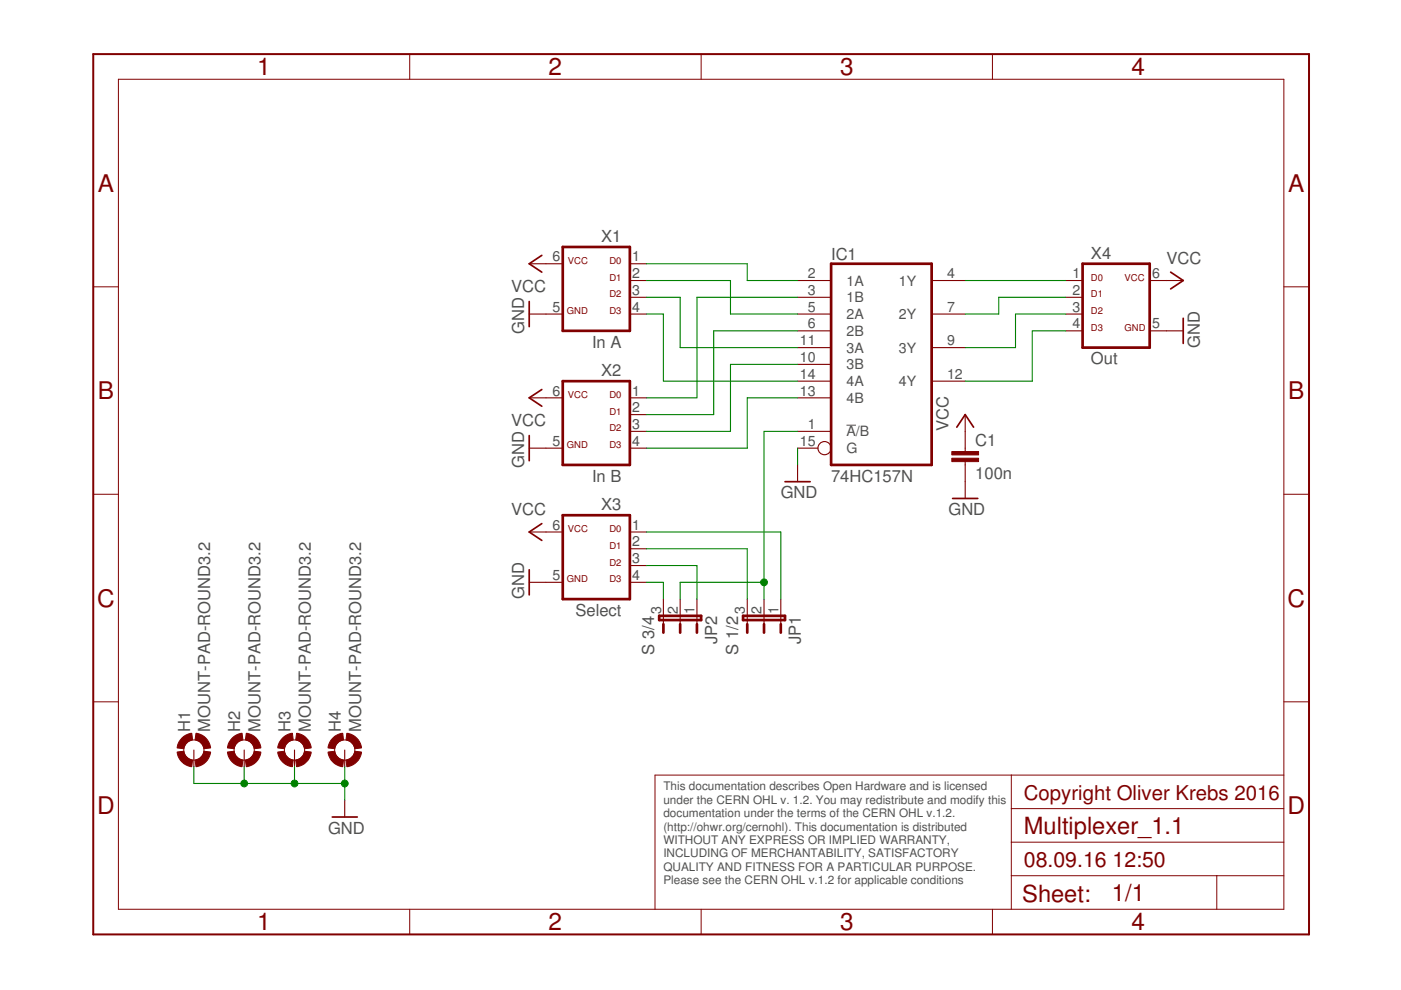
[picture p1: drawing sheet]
<svg xmlns="http://www.w3.org/2000/svg" width="297mm" height="210mm" viewBox="0 0 297 210" stroke-linecap="round" stroke-linejoin="round" font-family="sans-serif">
<path d="M179.5 90.1h2" fill="none" stroke="#505050" stroke-width=".21"/>
<path d="M114.9 54.1l-2.7 1.8 2.7 1.8M248.2 57.7l2.7 1.8-2.7 1.8M112.2 63.9v5.4M250.9 67.5v5.3M112.2 92.4v5.3M114.9 82.6l-2.7 1.7 2.7 1.8M202.9 90.6l1.7-2.7 1.8 2.7M114.9 111l-2.7 1.8 2.7 1.8M166.4 102.1h5.4M202 105.7h5.3M112.2 120.8v5.3M70.4 173.2h5.4" fill="none" stroke="#800000" stroke-width=".36"/>
<g fill="none" stroke="#800000" stroke-width=".23">
<path d="M112.2 55.9h7.1M133.5 55.9h3.6M133.5 59.5h3.6M169.1 59.5h7.1M197.5 59.5h7.1M226 59.5h3.5M243.8 59.5h7.1M112.2 66.6h7.1M133.5 66.6h3.6M133.5 63h3.6M169.1 66.6h7.1M169.1 63h7.1"/>
<path d="M169.1 70.1h7.1M169.1 73.7h7.1M169.1 77.3h7.1M197.5 66.6h7.1M197.5 73.7h7.1M226 66.6h3.5M226 63h3.5M226 70.1h3.5M243.8 70.1h7.1M112.2 84.3h7.1M112.2 95h7.1M133.5 84.3h3.6"/>
<path d="M133.5 95h3.6M133.5 87.9h3.6M133.5 91.5h3.6M169.1 84.3h7.1M169.1 95h4.3M169.1 91.5h7.1M169.1 80.8h7.1M169.1 98.6v3.5M197.5 80.8h7.1M204.6 87.9v7.8M204.6 97.9v7.8M112.2 112.8h7.1"/>
<path d="M133.5 112.8h3.6M133.5 116.4h3.6M133.5 119.9h3.6M112.2 123.5h7.1M133.5 123.5h3.6M140.7 127v5.4M144.2 127v5.4M147.8 127v5.4M158.4 127v5.4M162 127v5.4M165.5 127v5.4M41.1 159v3.6"/>
<path d="M51.8 159v3.6M62.4 159v3.6M73.1 159v3.6M73.1 169.7v3.5"/>
<circle cx="174.8" cy="95" r="1.4"/>
</g>
<g fill="none" stroke="#800000" stroke-width=".57">
<path d="M119.3 52.4h14.2v17.7h-14.2zM176.2 55.9h21.3v42.7h-21.3zM229.5 55.9h14.3v17.8h-14.3zM119.3 80.8h14.2v17.8h-14.2zM119.3 109.2h14.2v17.8h-14.2zM139.8 130.6h8.9v.9h-8.9zM140.7 132.4v1.7M144.2 132.4v1.7M147.8 132.4v1.7M157.5 130.6h8.9v.9h-8.9zM158.4 132.4v1.7M162 132.4v1.7"/>
<path d="M165.5 132.4v1.7"/>
</g>
<g fill="none" stroke="#800000" stroke-width=".21">
<path d="M25.1 16.8h247.1v176h-247.1zM86.9 11.5v5.3M148.7 11.5v5.3M210.4 11.5v5.3M19.8 60.8h5.3M272.2 60.8h5.3M19.8 104.8h5.3M272.2 104.8h5.3M19.8 148.8h5.3M272.2 148.8h5.3M214.4 164.3v28.5M214.4 178.6h57.8"/>
<path d="M214.4 171.4h57.8M272.2 164.3h-133.3v28.5M86.9 192.8v5.3M148.7 192.8v5.3M210.4 192.8v5.3M214.4 185.7h57.8M258 185.7v7.1"/>
<circle cx="41.1" cy="159" r="2.14"/>
<circle cx="51.8" cy="159" r="2.14"/>
<circle cx="62.4" cy="159" r="2.14"/>
<circle cx="73.1" cy="159" r="2.14"/>
</g>
<path d="M19.8 11.5h257.7v186.6h-257.7z" fill="none" stroke="#800000" stroke-width=".42"/>
<g fill="#800000" stroke="#800000" stroke-width=".21">
<path d="M38.6 156.5l.8-.6 1.3-.4 .1 1.4-.7 .2-.7 .5-.4 1.1-1.5-.1 .1-.3a3.4 3.4 0 0 1 1-1.8z" fill-rule="evenodd"/>
<path d="M37.5 159.4l1.5-.1 .4 1.1 .7 .5 .7 .3-.1 1.4a3.6 3.6 0 0 1-3.2-3.2z" fill-rule="evenodd"/>
<path d="M43.2 159.3l1.5 .1a3.6 3.6 0 0 1-3.1 3.2l-.2-1.4a2.17 2.17 0 0 0 1.8-1.9z" fill-rule="evenodd"/>
<path d="M41.6 155.5a3.6 3.6 0 0 1 3.1 3.1l-1.5 .1-.2-.7a2.12 2.12 0 0 0-1.6-1.1z" fill-rule="evenodd"/>
<path d="M49.2 156.5l.9-.6 1.2-.4 .2 1.4-1.1 .5a2.05 2.05 0 0 0-.8 1.3l-1.4-.1 .1-.3a3.4 3.4 0 0 1 .9-1.8z" fill-rule="evenodd"/>
<path d="M48.2 159.4l1.4-.1a2.16 2.16 0 0 0 1.9 1.9l-.2 1.4a3.6 3.6 0 0 1-3.1-3.2z" fill-rule="evenodd"/>
<path d="M53.9 159.3l1.4 .1a3.5 3.5 0 0 1-3.1 3.2l-.2-1.4a2.17 2.17 0 0 0 1.9-1.9z" fill-rule="evenodd"/>
<path d="M52.2 155.5a3.5 3.5 0 0 1 3.1 3.1l-1.4 .1-.2-.7a2.12 2.12 0 0 0-1.7-1.1z" fill-rule="evenodd"/>
<path d="M59.9 156.5l.8-.6 1.3-.4 .2 1.4-1.1 .5a2.05 2.05 0 0 0-.8 1.3l-1.4-.1 .4-1.3z" fill-rule="evenodd"/>
<path d="M58.9 159.4l1.4-.1a2.16 2.16 0 0 0 1.9 1.9l-.2 1.4a3.6 3.6 0 0 1-3.1-3.2z" fill-rule="evenodd"/>
<path d="M62.7 161.2a2.22 2.22 0 0 0 1.9-1.9l1.4 .1a3.6 3.6 0 0 1-3.1 3.2z" fill-rule="evenodd"/>
<path d="M62.9 155.5a3.6 3.6 0 0 1 3.1 3.1l-1.4 .1-.5-1.1a2.07 2.07 0 0 0-1.4-.7z" fill-rule="evenodd"/>
<path d="M70.6 156.5l.8-.6 1.3-.4 .1 1.4a2.22 2.22 0 0 0-1.8 1.8l-1.4-.1 .3-1.3z" fill-rule="evenodd"/>
<path d="M69.6 159.4l1.4-.1a2.22 2.22 0 0 0 1.8 1.9l-.1 1.4a3.6 3.6 0 0 1-3.1-3.2z" fill-rule="evenodd"/>
<path d="M73.4 161.2a2.22 2.22 0 0 0 1.8-1.9l1.4 .1a3.6 3.6 0 0 1-3.1 3.2z" fill-rule="evenodd"/>
<path d="M73.5 155.5a3.6 3.6 0 0 1 3.1 3.1l-1.4 .1-.4-1.1a2.07 2.07 0 0 0-1.4-.7z" fill-rule="evenodd"/>
</g>
<g fill="#800000" stroke="#800000" stroke-width=".21">
<path d="M201.8 97.2h5.7v.7h-5.7z"/>
<path d="M201.8 95.7h5.7v.8h-5.7z"/>
</g>
<g fill="none" stroke="#008000" stroke-width=".23">
<path d="M137.1 59.5h17.8v7.1h14.2M137.1 55.9h21.3v3.6h10.7M204.6 59.5h21.4M137.1 66.6h3.6v14.2h28.4M137.1 63h7.1v10.7h24.9M169.1 77.3h-14.2v14.2h-17.8M169.1 63h-21.3v21.3h-10.7M169.1 70.1h-17.8v17.8h-14.2M226 63h-14.2v3.6h-7.2M226 66.6h-10.7v7.1h-10.7M226 70.1h-7.1v10.7h-14.3M169.1 95v3.6"/>
<path d="M169.1 84.3h-10.7v10.7h-21.3M169.1 91.5h-7.1v35.5M137.1 116.4h21.3v10.6M137.1 119.9h10.7v7.1M137.1 112.8h28.4v14.2M137.1 123.5h3.6v3.5M162 123.5h-17.8v3.5M41.1 162.6v3.5h32M51.8 162.6v3.5M62.4 162.6v3.5M73.1 162.6v7.1"/>
</g>
<g fill="#008000" stroke="#008000" stroke-width=".21">
<circle cx="73.1" cy="166.1" r=".72"/>
<circle cx="62.4" cy="166.1" r=".72"/>
<circle cx="51.8" cy="166.1" r=".72"/>
<circle cx="162" cy="123.5" r=".72"/>
</g>
<g font-size="5.2" fill="#800000">
<text x="54.5" y="16">1</text>
<text x="116.3" y="16">2</text>
<text x="178.1" y="16">3</text>
<text x="239.9" y="16">4</text>
<text x="20.7" y="40.6">A</text>
<text x="273.1" y="40.6">A</text>
<text x="20.7" y="84.6">B</text>
<text x="273.1" y="84.6">B</text>
<text x="20.6" y="128.6">C</text>
<text x="273" y="128.6">C</text>
<text x="20.6" y="172.6">D</text>
<text x="273" y="172.6">D</text>
<text x="54.5" y="197.3">1</text>
<text x="116.3" y="197.3">2</text>
<text x="178.1" y="197.3">3</text>
<text x="239.9" y="197.3">4</text>
</g>
<g font-size="5" fill="#800000">
<text x="217.1" y="176.8">Multiplexer_1.1</text>
<text x="216.7" y="191.2">Sheet:</text>
<text x="235.8" y="191">1/1</text>
</g>
<g font-size="4.5" fill="#800000">
<text x="217.1" y="183.9">08.09.16</text>
<text x="235.9" y="183.9">12:50</text>
</g>
<text font-size="4.3" fill="#800000" x="217.1" y="169.7">Copyright Oliver Krebs 2016</text>
<g font-size="3.5" fill="#505050">
<text x="127.5" y="51.3">X1</text>
<text x="176.2" y="55">IC1</text>
<text x="231.3" y="54.9">X4</text>
<text x="247.3" y="55.9">VCC</text>
<text x="108.4" y="62">VCC</text>
<text x="111.1" y="70.8" transform="rotate(-90 111.1 70.8)">GND</text>
<text x="125.5" y="73.7">In A</text>
<text x="231.3" y="77.2">Out</text>
<text x="254.4" y="73.7" transform="rotate(-90 254.4 73.7)">GND</text>
<text x="127.5" y="79.7">X2</text>
<text x="108.4" y="90.4">VCC</text>
<text x="201.1" y="91.5" transform="rotate(-90 201.1 91.5)">VCC</text>
<text x="206.8" y="94.5">C1</text>
<text x="111.1" y="99.3" transform="rotate(-90 111.1 99.3)">GND</text>
<text x="206.8" y="101.6">100n</text>
<text x="125.5" y="102.1">In B</text>
<text x="165.5" y="105.7">GND</text>
<text x="176.2" y="102.1">74HC157N</text>
<text x="108.4" y="109.2">VCC</text>
<text x="127.5" y="108.2">X3</text>
<text x="201.1" y="109.2">GND</text>
<text x="111.1" y="127" transform="rotate(-90 111.1 127)">GND</text>
<text x="122" y="130.6">Select</text>
<text x="152" y="136.6" transform="rotate(-90 152 136.6)">JP2</text>
<text x="169.8" y="136.6" transform="rotate(-90 169.8 136.6)">JP1</text>
<text x="138.7" y="138.8" transform="rotate(-90 138.7 138.8)">S 3/4</text>
<text x="156.5" y="138.8" transform="rotate(-90 156.5 138.8)">S 1/2</text>
<text x="40.3" y="155.1" transform="rotate(-90 40.3 155.1)">H1</text>
<text x="44.6" y="155.1" transform="rotate(-90 44.6 155.1)">MOUNT-PAD-ROUND3.2</text>
<text x="50.9" y="155.1" transform="rotate(-90 50.9 155.1)">H2</text>
<text x="55.2" y="155.1" transform="rotate(-90 55.2 155.1)">MOUNT-PAD-ROUND3.2</text>
<text x="61.6" y="155.1" transform="rotate(-90 61.6 155.1)">H3</text>
<text x="65.9" y="155.1" transform="rotate(-90 65.9 155.1)">MOUNT-PAD-ROUND3.2</text>
<text x="72.3" y="155.1" transform="rotate(-90 72.3 155.1)">H4</text>
<text x="76.5" y="155.1" transform="rotate(-90 76.5 155.1)">MOUNT-PAD-ROUND3.2</text>
<text x="69.5" y="176.8">GND</text>
</g>
<g font-size="3" fill="#505050">
<text x="117.1" y="55.4">6</text>
<text x="134" y="55.4">1</text>
<text x="134" y="59">2</text>
<text x="171.3" y="59">2</text>
<text x="200.8" y="59">4</text>
<text x="227.4" y="59">1</text>
<text x="244.3" y="59">6</text>
<text x="134" y="62.5">3</text>
<text x="171.3" y="62.5">3</text>
<text x="179.5" y="60.5">1A</text>
<text x="179.5" y="64.1">1B</text>
<text x="190.6" y="60.5">1Y</text>
<text x="227.4" y="62.5">2</text>
<text x="117.1" y="66.1">5</text>
<text x="134" y="66.1">4</text>
<text x="171.3" y="66.1">5</text>
<text x="171.3" y="69.6">6</text>
<text x="179.5" y="67.7">2A</text>
<text x="179.5" y="71.2">2B</text>
<text x="190.6" y="67.7">2Y</text>
<text x="200.8" y="66.1">7</text>
<text x="227.4" y="66.1">3</text>
<text x="227.4" y="69.6">4</text>
<text x="244.3" y="69.6">5</text>
<text x="169.6" y="76.8">10</text>
<text x="169.6" y="73.2">11</text>
<text x="179.5" y="74.8">3A</text>
<text x="190.6" y="74.8">3Y</text>
<text x="200.8" y="73.2">9</text>
<text x="117.1" y="83.9">6</text>
<text x="134" y="83.9">1</text>
<text x="169.6" y="83.9">13</text>
<text x="169.6" y="80.3">14</text>
<text x="179.5" y="78.3">3B</text>
<text x="179.5" y="81.9">4A</text>
<text x="190.6" y="81.9">4Y</text>
<text x="200.8" y="80.3">12</text>
<text x="134" y="87.4">2</text>
<text x="179.5" y="85.4">4B</text>
<text x="117.1" y="94.5">5</text>
<text x="134" y="91">3</text>
<text x="134" y="94.5">4</text>
<text x="169.6" y="94.5">15</text>
<text x="171.3" y="91">1</text>
<text x="179.5" y="92.5">A/B</text>
<text x="179.5" y="96.1">G</text>
<text x="117.1" y="112.3">6</text>
<text x="134" y="112.3">1</text>
<text x="134" y="115.9">2</text>
<text x="134" y="119.4">3</text>
<text x="117.1" y="123">5</text>
<text x="134" y="123">4</text>
<text x="140.2" y="130.1" transform="rotate(-90 140.2 130.1)">3</text>
<text x="143.7" y="130.1" transform="rotate(-90 143.7 130.1)">2</text>
<text x="147.3" y="130.1" transform="rotate(-90 147.3 130.1)">1</text>
<text x="157.9" y="130.1" transform="rotate(-90 157.9 130.1)">3</text>
<text x="161.5" y="130.1" transform="rotate(-90 161.5 130.1)">2</text>
<text x="165" y="130.1" transform="rotate(-90 165 130.1)">1</text>
</g>
<g font-size="2.5" fill="#505050">
<text x="140.6" y="167.6">This documentation describes Open Hardware and is licensed</text>
<text x="140.6" y="170.4">under the CERN OHL v. 1.2. You may redistribute and modify this</text>
<text x="140.6" y="173.3">documentation under the terms of the CERN OHL v.1.2.</text>
<text x="140.6" y="176.1">(http://ohwr.org/cernohl). This documentation is distributed</text>
<text x="140.6" y="178.9">WITHOUT ANY EXPRESS OR IMPLIED WARRANTY,</text>
<text x="140.6" y="181.8">INCLUDING OF MERCHANTABILITY, SATISFACTORY</text>
<text x="140.6" y="184.6">QUALITY AND FITNESS FOR A PARTICULAR PURPOSE.</text>
<text x="140.6" y="187.5">Please see the CERN OHL v.1.2 for applicable conditions</text>
</g>
<g font-size="2" fill="#800000">
<text x="120.4" y="55.9">VCC</text>
<text x="129.2" y="55.9">D0</text>
<text x="129.2" y="59.5">D1</text>
<text x="231.3" y="59.5">D0</text>
<text x="238.4" y="59.5">VCC</text>
<text x="129.2" y="63">D2</text>
<text x="231.3" y="63">D1</text>
<text x="120.2" y="66.6">GND</text>
<text x="129.2" y="66.6">D3</text>
<text x="231.3" y="66.6">D2</text>
<text x="231.3" y="70.1">D3</text>
<text x="238.4" y="70.1">GND</text>
<text x="120.4" y="84.4">VCC</text>
<text x="129.2" y="84.4">D0</text>
<text x="129.2" y="87.9">D1</text>
<text x="120.2" y="95">GND</text>
<text x="129.2" y="91.5">D2</text>
<text x="129.2" y="95">D3</text>
<text x="120.4" y="112.8">VCC</text>
<text x="129.2" y="112.8">D0</text>
<text x="129.2" y="119.9">D2</text>
<text x="129.2" y="116.4">D1</text>
<text x="120.2" y="123.5">GND</text>
<text x="129.2" y="123.5">D3</text>
</g>
</svg>
